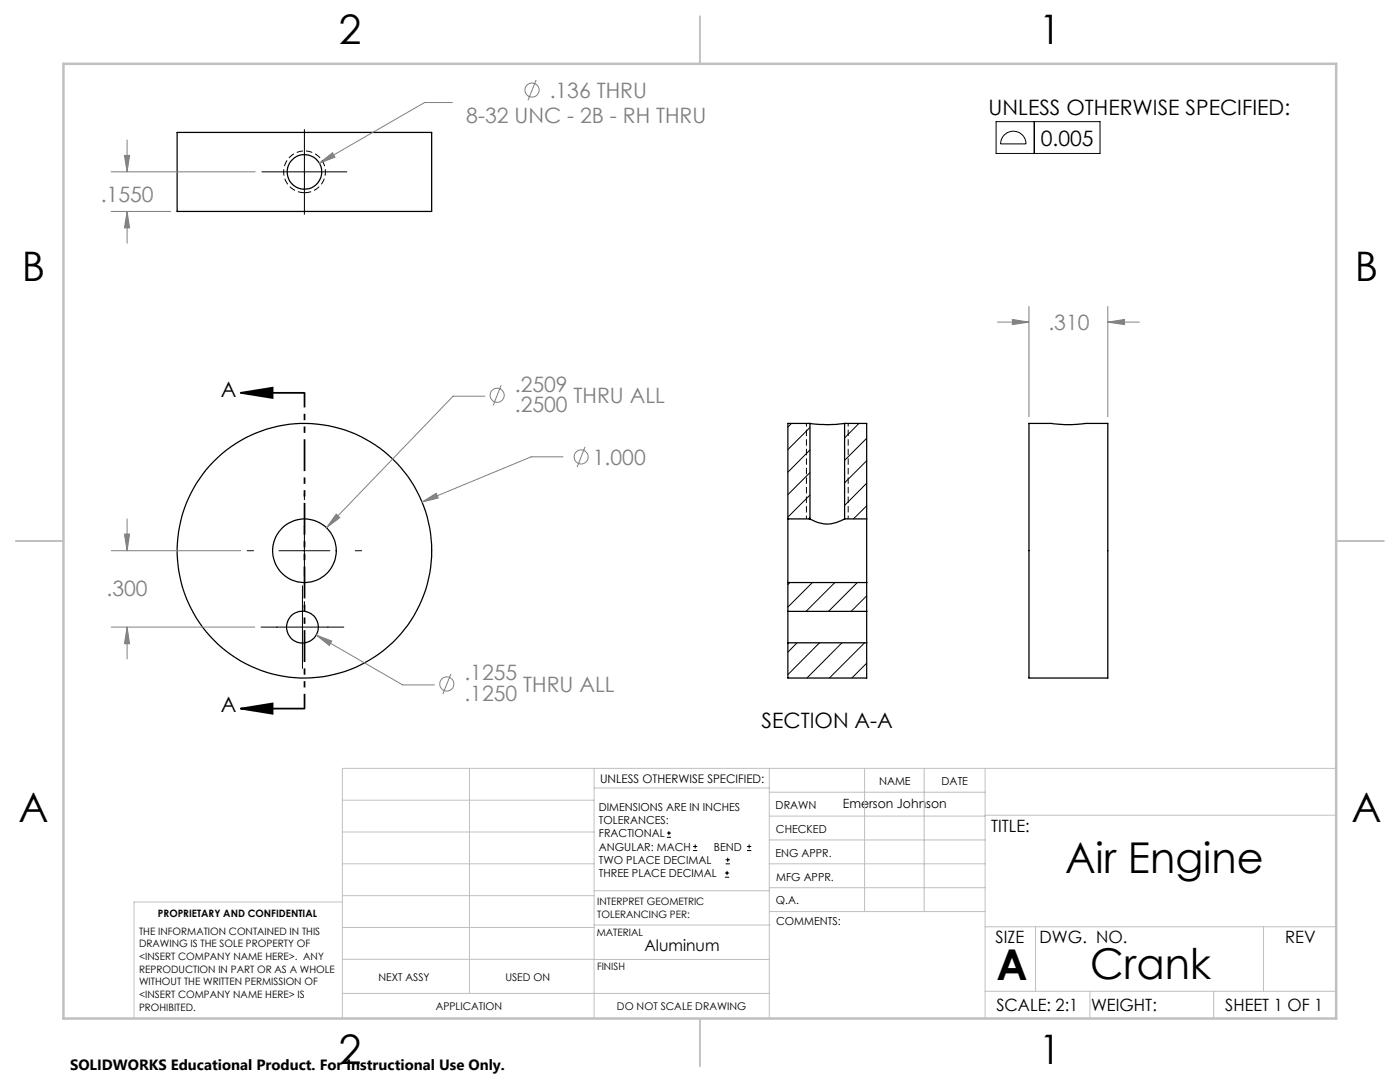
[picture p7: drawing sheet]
<svg xmlns="http://www.w3.org/2000/svg" width="279mm" height="216mm" viewBox="0 0 279 216" stroke-linecap="round" stroke-linejoin="round" font-family="sans-serif">
<g fill="none" stroke="#000" stroke-width=".25">
<path d="M35.3 26.4h50.8v15.8h-50.8zM161.6 84.5a24.2 24.2 0 0 0 7 0M161.6 84.5h-4.4v19M161.6 84.5v19M168.6 84.5h4.4v19M168.6 84.5v19M205.4 84.5h4.4a24.3 24.3 0 0 0 6.9 0h4.4v50.8h-15.7zM157.2 103.5v12.7M157.2 103.5h4.4M157.2 116.2h15.8M157.2 116.2v5.8M161.6 103.5a6.3 6.3 0 0 0 7 0"/>
<path d="M168.6 103.5h4.4M173 103.5v12.7M173 116.2v5.8M157.2 122v6.3M157.2 128.3v7h15.8v-7M157.2 128.3h15.8M157.2 122h15.8M173 122v6.3"/>
<circle cx="60.7" cy="34.3" r="3.4"/>
<circle cx="60.7" cy="109.9" r="25.4"/>
<circle cx="60.8" cy="109.9" r="6.3"/>
<circle cx="60.4" cy="125.1" r="3.2"/>
</g>
<g fill="none" stroke="#000" stroke-width=".2">
<path d="M52.2 34.3h17.1M60.7 25.8v17M198.8 24.3h20.7v6.3h-20.7zM200.3 27.1a2.53 2.53 0 0 1 2.8-.8 2.53 2.53 0 0 1 1.7 2.4h-5.1a2.69 2.69 0 0 1 .6-1.6zM206.4 24.3v6.3M60.7 98.5v1.2M157.9 84.5l-.7 .7M161.6 85.3l-4.4 4.4M161.6 89.8l-4.4 4.4M161.6 94.3l-4.4 4.4M161.6 98.8l-4.4 4.4M171.4 84.5l-2.8 2.9"/>
<path d="M173 87.5l-4.4 4.4M173 91.9l-4.4 4.4M173 96.4l-4.4 4.5M49.3 109.9h1.3M55.7 109.9h10.1M60.4 116.9v16.5M60.7 104.8v10.2M70.9 109.9h1.3M157.6 116.2l-.4 .5M161.6 103.3l-.2 .2M162.1 116.2l-4.9 4.9M166.6 116.2l-5.7 5.8"/>
<path d="M171.1 116.2l-5.8 5.8M173 100.9l-2.7 2.6M173 118.9l-3.1 3.1M52.1 125.1h16.5M60.7 120.1v1.2M159.1 128.3l-1.9 1.8M163.5 128.3l-6.3 6.3M168 128.3l-7 7M172.5 128.3l-7 7M173 132.3l-3 3M133.1 167.1h.8M133.1 166.2h.8"/>
<path d="M133.5 165.8v.9M138.3 169.7h.8M138.3 168.9h.8M138.7 168.5v.8M144.7 175h.8M144.7 174.2h.8M144.8 172.4h.9M144.8 171.6h.9M145.1 173.8v.8M145.2 171.1v.9M149.1 169.7h.8M149.1 168.9h.8"/>
<path d="M149.5 168.5v.8"/>
</g>
<g fill="none" stroke="#808080" stroke-width=".2">
<path d="M107 15.9l-1.6 4.1M22.2 34.3h28.7M24.8 31h1.1l-.5 3.3zM25.4 27.9v6.4M63.7 32.6l2.7-2.1 .5 .9zM90.3 20.5h-5.6l-21 12.1M22.2 42.2h11.9M25.4 42.2l.5 3.3h-1.1zM25.4 42.2v6.3M96.8 79.1h-6.4l-25.2 26.2M100 76.9l-1.6 4M199 64.3h6.4"/>
<path d="M202 63.7l3.4 .6-3.4 .5zM205.4 61.1v22.1M221.1 64.3l3.3-.6v1.1zM221.1 61.1v22.1M221.1 64.3h6.3M112.4 91.2h-6.4l-21.8 9M116.8 89.1l-1.6 4.1M22.2 109.9h25.8M24.8 106.6h1.1l-.5 3.3zM25.4 103.5v6.4M67.1 102.6l.7 .7-2.6 2zM84.2 100.2l2.9-1.8 .4 1z"/>
<path d="M22.2 125.1h28.6M25.4 125.1l.5 3.3h-1.1zM25.4 125.1v6.4M63.1 126.7l3.1 1.2-.5 .9zM63.1 126.7l17.3 10h6.3M90 134.5l-1.6 4"/>
<circle cx="106.2" cy="18" r="1.41"/>
<circle cx="99.2" cy="78.9" r="1.42"/>
<circle cx="116" cy="91.2" r="1.41"/>
<circle cx="89.2" cy="136.5" r="1.42"/>
</g>
<path d="M48 78.4l6.4-1v2zM48 78.4h12.7M48 141.4l6.4-1v2zM48 141.4h12.7" fill="none" stroke="#000" stroke-width=".35"/>
<path d="M60.8 38.5a4.2 4.2 0 0 1-3.7-6.2 4.2 4.2 0 0 1 7.2-.3 4.2 4.2 0 0 1-3.2 6.4l-.3 .1" fill="none" stroke="#000" stroke-width=".2" stroke-dasharray="1.3 .6" stroke-dashoffset="-.1" stroke-linecap="butt"/>
<path d="M60.8 78.4v63" fill="none" stroke="#000" stroke-width=".35" stroke-dasharray="6.3 1.3 1.3 1.3 1.3 1.3" stroke-dashoffset="3.4" stroke-linecap="butt"/>
<path d="M160.9 84.5v19M169.3 84.5v19" fill="none" stroke="#000" stroke-width=".2" stroke-dasharray="1.3 .6" stroke-dashoffset=".6" stroke-linecap="butt"/>
<g fill="none" stroke="#c0c0c0" stroke-width=".2">
<path d="M68.3 159.7h50.3M93.7 153.3v44.9M118.6 153.3v49.9M118.6 157.2h34.9M153.5 153.3v49.9M153.5 158.1h43.1M172.5 153.3v28.6M184.4 153.3v28.6M196.6 153.3v49.9M266.7 153.3h-198.4v49.9M68.3 178.7h50.3M68.3 172.4h50.3"/>
<path d="M68.3 166h50.3M68.3 180h-41.6v23.2M118.6 177.7h35M153.5 167.6h43.1M153.5 162.8h43.1M153.5 172.4h43.1M153.5 177.1h43.1M196.6 162.7h70.1M68.3 198.2h85.2M68.3 191.4l85.2 .1M68.3 185.1h50.3M118.6 184.6h35"/>
<path d="M153.6 181.9h43M196.6 197.8h70.1M196.6 184.9h70.1M206.7 184.9v12.9M217.5 197.8v5.4M242.2 197.8v5.4M252.2 184.9v12.9"/>
</g>
<path d="M139.7 3.2v9.5M3.1 107.9h9.6M266.7 107.9h9.5M139.7 203.2v9.6" fill="none" stroke="#c0c0c0" stroke-width=".25"/>
<path d="M12.7 12.7h254v190.5h-254z" fill="none" stroke="#c0c0c0" stroke-width=".5"/>
<path d="M48 78.4l6.4-1v2zM48 141.4l6.4-1v2z" fill="#000"/>
<g fill="#808080">
<path d="M63.1 126.7l2.6 2.1 .5-.9zM24.8 106.6h1.1l-.5 3.3zM25.4 125.1l.5 3.3h-1.1zM67.1 102.6l-1.9 2.7 2.6-2zM84.2 100.2l3.3-.8-.4-1zM25.4 42.2l.5 3.3h-1.1zM24.8 31h1.1l-.5 3.3zM63.7 32.6l3.2-1.2-.5-.9z"/>
<path d="M202 63.7l3.4 .6-3.4 .5zM221.1 64.3l3.3-.6v1.1z"/>
</g>
<g font-size="8.5">
<text x="212.5" y="174.2">Air Engine</text>
<text x="198.9" y="195.5">A</text>
<text x="217.6" y="195.4">Crank</text>
</g>
<g font-size="8.1">
<text x="67.6" y="8.9">2</text>
<text x="207.3" y="8.9">1</text>
<text x="4.4" y="56.2">B</text>
<text x="270.4" y="56.2">B</text>
<text x="3.7" y="164.1">A</text>
<text x="269.7" y="164.1">A</text>
<text x="67.6" y="212.4">2</text>
<text x="207.3" y="212.4">1</text>
</g>
<g font-size="4.2" fill="#808080">
<text x="109.7" y="19.5">.136 THRU</text>
<text x="93.1" y="24.6">8-32 UNC - 2B - RH THRU</text>
<text x="20.1" y="40.4">.1550</text>
<text x="209.2" y="65.9">.310</text>
<text x="102.7" y="78.1">.2509</text>
<text x="102.7" y="82.2">.2500</text>
<text x="114.5" y="80.4">THRU ALL</text>
<text x="118.3" y="92.7">1.000</text>
<text x="21.3" y="118.9">.300</text>
<text x="92.7" y="135.7">.1255</text>
<text x="92.7" y="139.9">.1250</text>
<text x="104.4" y="138">THRU ALL</text>
</g>
<g font-size="4.2">
<text x="197.3" y="23">UNLESS OTHERWISE SPECIFIED:</text>
<text x="207.7" y="29">0.005</text>
<text x="44.1" y="79.1">A</text>
<text x="44.1" y="142.1">A</text>
<text x="152" y="145.2">SECTION A-A</text>
</g>
<g font-size="3.4">
<text x="197.8" y="166">TITLE:</text>
<text x="198.7" y="188.1">SIZE</text>
<text x="207.5" y="188.1">DWG. NO.</text>
<text x="256.5" y="188.2">REV</text>
<text x="198.8" y="201.7">SCALE: 2:1</text>
<text x="217.7" y="201.8">WEIGHT:</text>
<text x="244.5" y="201.7">SHEET 1 OF 1</text>
</g>
<text font-size="3.2" x="128.6" y="189.8">Aluminum</text>
<text font-size="3" x="14" y="213.5">SOLIDWORKS Educational Product. For Instructional Use Only.</text>
<text font-size="2.5" x="168.2" y="161.3">Emerson Johnson</text>
<text font-size="2.4" x="119.8" y="156.2">UNLESS OTHERWISE SPECIFIED:</text>
<g font-size="2.2">
<text x="119.5" y="161.8">DIMENSIONS ARE IN INCHES</text>
<text x="154.8" y="161.4">DRAWN</text>
<text x="175.4" y="156.6">NAME</text>
<text x="187.9" y="156.7">DATE</text>
<text x="119.5" y="164.4">TOLERANCES:</text>
<text x="119.5" y="167.1">FRACTIONAL</text>
<text x="154.9" y="166.3">CHECKED</text>
<text x="119.5" y="169.7">ANGULAR: MACH</text>
<text x="119.5" y="172.4">TWO PLACE DECIMAL</text>
<text x="142.5" y="169.7">BEND</text>
<text x="154.8" y="170.9">ENG APPR.</text>
<text x="119.5" y="175">THREE PLACE DECIMAL</text>
<text x="154.9" y="175.7">MFG APPR.</text>
<text x="154.9" y="180.4">Q.A.</text>
<text x="154.9" y="184.6">COMMENTS:</text>
</g>
<g font-size="2.1">
<text x="75.5" y="195.7">NEXT ASSY</text>
<text x="100.9" y="195.7">USED ON</text>
<text x="86.9" y="201.5">APPLICATION</text>
<text x="123.1" y="201.6">DO NOT SCALE DRAWING</text>
</g>
<g font-size="2">
<text x="31.5" y="182.9">PROPRIETARY AND CONFIDENTIAL</text>
<text x="119.2" y="180.6">INTERPRET GEOMETRIC</text>
<text x="119.2" y="183.1">TOLERANCING PER:</text>
<text x="27.8" y="186.5">THE INFORMATION CONTAINED IN THIS</text>
<text x="27.8" y="189">DRAWING IS THE SOLE PROPERTY OF</text>
<text x="27.8" y="191.6">&lt;INSERT COMPANY NAME HERE&gt;. ANY</text>
<text x="119.1" y="186.7">MATERIAL</text>
<text x="27.8" y="194.1">REPRODUCTION IN PART OR AS A WHOLE</text>
<text x="27.8" y="196.6">WITHOUT THE WRITTEN PERMISSION OF</text>
<text x="119.1" y="193.5">FINISH</text>
<text x="27.8" y="199.1">&lt;INSERT COMPANY NAME HERE&gt; IS</text>
<text x="27.8" y="201.7">PROHIBITED.</text>
</g>
</svg>
